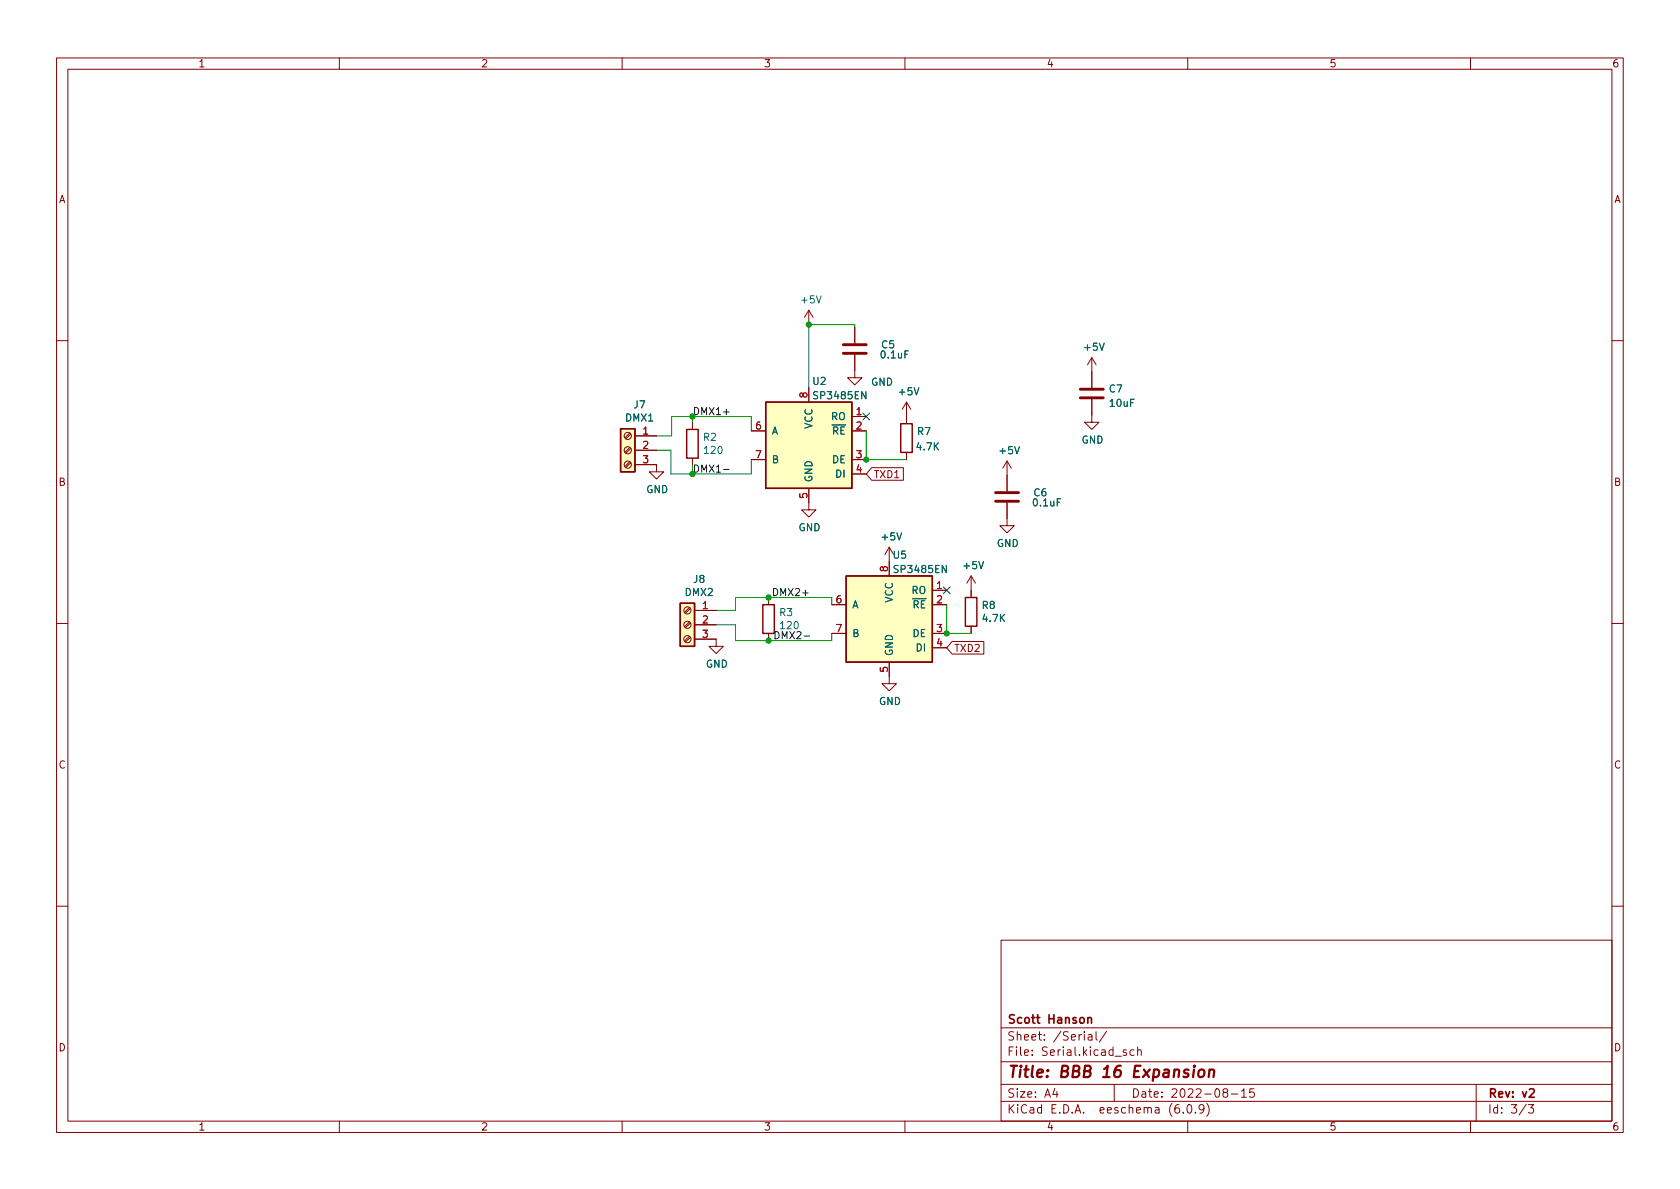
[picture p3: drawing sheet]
<svg xmlns="http://www.w3.org/2000/svg" width="297mm" height="210mm" viewBox="0 0 297 210" stroke-linecap="round" stroke-linejoin="round" font-family="sans-serif">
<g fill="none" stroke="#840000" stroke-width=".18">
<path d="M10 10.2h277v190.1h-277zM12 12.2h273v186.1h-273zM60 10.2v2M110 10.2v2M160 10.2v2M210 10.2v2M260 10.2v2M143 54.9l-.8 1.2M143 54.9v2.5M143 54.9l.8 1.2M151.1 57.9v2.8M10 60.2h2"/>
<path d="M111.4 79.1l-.9 .9M111.4 76.6l-.9 .8M111.5 79.3l-.8 .8M111.5 76.8l-.8 .8M112.3 77.1h3.8M112.3 79.6h3.8M122.4 74.7v1.2M132.8 76.2h2.6M143 68.6v2.5M150.6 73.7h2.6M150.6 76.2h2.6M151.1 62.7v4.1h1.3l-1.3 1.3-1.2-1.3h1.2"/>
<path d="M160.3 71.1l-.8 1.3M160.3 71.1v3.8M160.3 71.1l.7 1.3M193 70.6v4.1h1.3l-1.3 1.2-1.2-1.2h1.2M193 63.2l-.7 1.3M193 63.2v5.4M193 63.2l.8 1.3M285 60.2h2M111.4 81.7l-.9 .8M111.5 81.8l-.8 .9M112.3 82.2h3.8v1.2h1.2l-1.2 1.3-1.3-1.3h1.3M122.4 81v1.3"/>
<path d="M132.8 81.3h2.6M143 86.4v3.8h1.3l-1.3 1.2-1.3-1.2h1.3M150.6 81.3h2.6M150.6 83.8h2.6M154.1 82.7h5.6v2.2h-5.6l-.9-1.1zM157.2 96.8l-.7 1.2M157.2 96.8v5M157.2 96.8l.8 1.2M160.3 80v1.3M178.1 88.9v4.1h1.2l-1.2 1.2-1.3-1.2h1.3M178.1 81.5v5.4M178.1 81.5l-.8 1.3"/>
<path d="M178.1 81.5l.7 1.3M10 110.2h2M121.9 112.5l-.9 .9M121.9 110l-.9 .8M121.9 107.4l-.9 .9M122.1 112.7l-.9 .8M122.1 110.2l-.9 .8M122.1 107.6l-.9 .9M122.8 113h3.8v1.3h1.3l-1.3 1.3-1.3-1.3h1.3M122.8 107.9h3.8M122.8 110.5h3.8M135.9 105.7v1.2"/>
<path d="M135.9 112v1.3M147.1 106.9h2.5M147.1 112h2.5M157.2 117.1v3.8h1.3l-1.3 1.3-1.2-1.3h1.2M164.8 104.4h2.6M164.8 106.9h2.6M164.8 112h2.6M164.8 114.5h2.6M168.3 113.4h5.6v2.3h-5.6l-.9-1.2zM171.7 101.8v3.9M171.7 110.7v1.3M171.7 101.8l-.8 1.3"/>
<path d="M171.7 101.8l.8 1.3M285 110.2h2M10 160.2h2M177 166.3h108v32h-108zM285 160.2h2M60 198.3v2M110 198.3v2M160 198.3v2M177 194.8h108M177 191.8h108M177 187.8h108M177 181.8h108"/>
<path d="M186.5 192.5l-.4 1h1M186.9 193v1M192.4 183h.6l.1 .9M193.1 183.3l-.5 .1a.29 .29 0 0 0-.2 .2 .29 .29 0 0 0 .2 .3h.5M193.8 182.4v1.3l.2 .2M195.6 182.4l-1.2 1.9M197 191.8v3M199.1 185.7l-.3-.1-.2 .2v.3l.5 .1v.4h-.5M200.5 185.7l-.4-.1-.3 .3v.4l.1 .3h.6M201.1 185.8l.3-.2 .3 .1 .1 .9M201.1 185.1v1.5M208.4 195.3a.59 .59 0 0 0-.7 .7v.5l.2 .3h.4l.2-.1 .1-.5-.2-.2-.4-.1-.3 .3"/>
<path d="M209.2 196.7v.1M210 198.3v2M210.1 195.4l.1-.1a.81 .81 0 0 1 .6 .7 .81 .81 0 0 1-.3 .8h-.1a.81 .81 0 0 1-.6-.6 .81 .81 0 0 1 .3-.8zM211.4 196.7v.1M212.9 196l-.3 .3-.5-.1-.1-.2 .1-.6 .5-.1 .2 .2a.99 .99 0 0 1-.4 1.3h-.3M213.4 195.1a1.72 1.72 0 0 1 0 2.3M216.5 193.2l-.3-.3 .1-.2 .2-.2 .4 .1 .2 .2-.1 .2-.6 .2-.2 .3 .1 .4 .2 .1h.4l.2-.3-.1-.4-.2-.1M217.7 193.5h1.2M219.5 193l.4-.5v1.5M219.5 194h.9M221.7 192.5h-.7l-.1 .7 .2-.1 .5 .1 .2 .2-.1 .5-.2 .1-.6-.1M260 198.3v2"/>
<path d="M261 191.8v6.5M269.9 195.3l-1.3 1.9M270.2 195.3h1l-.6 .6 .5 .1v.7l-.2 .1h-.5l-.2-.1"/>
<circle cx="111" cy="77.1" r=".63"/>
<circle cx="111" cy="79.6" r=".63"/>
<circle cx="111" cy="82.2" r=".63"/>
<circle cx="121.5" cy="113" r=".63"/>
<circle cx="121.5" cy="110.5" r=".63"/>
<circle cx="121.5" cy="107.9" r=".63"/>
</g>
<path d="M192.3 179.9v1M192.3 180.1l.3-.2 .3 .1 .1 .9M270.4 192.7l.6-.2 .2 .2 .1 .3-1 1h1" fill="none" stroke="#840000" stroke-width=".3"/>
<path d="M211.2 188.5l-.1 .1 .1 .1 .1-.1-.1-.1v.2M212 189.3a.52 .52 0 0 1 .6-.2 .52 .52 0 0 1 .4 .4l-.1 .6a.55 .55 0 0 1-.5 .4 .55 .55 0 0 1-.6-.4zM213.8 189.3a.49 .49 0 0 1 .9 .1l-.1 1.1M213.9 189.1l-.2 1.4" fill="none" stroke="#840000" stroke-width=".4"/>
<g fill="#ffffc2" stroke="#ffffc2" stroke-width=".18">
<path d="M135.4 71.1h15.2v15.3h-15.2z"/>
<path d="M109.7 75.8h2.6v7.6h-2.6z"/>
<path d="M149.6 101.8h15.2v15.3h-15.2z"/>
<path d="M120.3 106.7h2.5v7.6h-2.5z"/>
</g>
<path d="M109.7 75.8h2.6v7.6h-2.6zM121.4 75.9h2v5.1h-2zM135.4 71.1h15.2v15.3h-15.2zM159.3 74.9h2v5.1h-2zM120.3 106.7h2.5v7.6h-2.5zM134.9 106.9h2v5.1h-2zM149.6 101.8h15.2v15.3h-15.2zM170.7 105.7h2v5h-2z" fill="none" stroke="#840000" stroke-width=".25"/>
<path d="M149.1 62.5h4.1M149.1 61h4.1M191 70.4h4.1M191 68.8h4.1M176 88.6h4.1M176 87.1h4.1" fill="none" stroke="#840000" stroke-width=".51"/>
<path d="M127.9 83h1M142.2 112.5h.9" fill="none" stroke="#0f0f0f" stroke-width=".18"/>
<path d="M151.1 57.9v-.5h-8.1v11.2M116.1 79.6h2.5v4.2h14.2v-2.5M122.4 73.7v1M132.8 76.2v-2.5h-14.1v3.4h-2.6M153.2 76.2v5.1h7.1M126.6 110.5h3.4v2.8h17.1v-1.3M147.1 106.9v-1.2h-17.1v2.2h-3.4M167.4 106.9v5.1h4.3" fill="none" stroke="#009600" stroke-width=".18"/>
<path d="M152.6 73l1.2 1.3M153.8 73l-1.2 1.3M166.8 103.8l1.2 1.2M168 103.8l-1.2 1.2" fill="none" stroke="#000084" stroke-width=".18"/>
<g fill="#009600" stroke="#009600" stroke-width=".18">
<circle cx="122.4" cy="83.8" r=".46"/>
<circle cx="143" cy="57.4" r=".46"/>
<circle cx="122.4" cy="73.7" r=".46"/>
<circle cx="153.2" cy="81.3" r=".46"/>
<circle cx="135.9" cy="105.7" r=".46"/>
<circle cx="135.9" cy="113.3" r=".46"/>
<circle cx="167.4" cy="112" r=".46"/>
</g>
<text font-size="2.8" fill="#840000" x="178" y="190.6">Title: BBB 16 Expansion</text>
<g font-size="2.1" fill="#840000">
<text x="178" y="184">Sheet: /Serial/</text>
<text x="178" y="181">Scott Hanson</text>
<text x="178" y="186.7">File: Serial.kicad_sch</text>
<text x="178" y="196.9">KiCad E.D.A. eeschema (6.0.9)</text>
<text x="178" y="194.1">Size: A4</text>
<text x="200" y="194.1">Date: 2022-08-15</text>
<text x="263" y="194.1">Rev: v2</text>
<text x="263" y="196.9">Id: 3/3</text>
</g>
<g font-size="1.8" fill="#840000">
<text x="35" y="11.9">1</text>
<text x="85" y="11.9">2</text>
<text x="135" y="11.9">3</text>
<text x="185" y="11.9">4</text>
<text x="235" y="11.9">5</text>
<text x="285" y="11.9">6</text>
<text x="10.3" y="35.9">A</text>
<text x="285.3" y="35.9">A</text>
<text x="10.3" y="85.9">B</text>
<text x="154.4" y="84.5">TXD1</text>
<text x="285.3" y="85.9">B</text>
<text x="168.7" y="115.3">TXD2</text>
<text x="10.3" y="135.9">C</text>
<text x="285.3" y="135.9">C</text>
<text x="10.3" y="185.9">D</text>
<text x="285.3" y="185.9">D</text>
<text x="35" y="199.9">1</text>
<text x="85" y="199.9">2</text>
<text x="135" y="199.9">3</text>
<text x="185" y="199.9">4</text>
<text x="235" y="199.9">5</text>
<text x="285" y="199.9">6</text>
</g>
<g font-size="1.8" fill="#006464">
<text x="141.8" y="53.6">+5V</text>
<text x="155.8" y="63.4">0.1uF</text>
<text x="155.9" y="61.6">C5</text>
<text x="191.8" y="62">+5V</text>
<text x="143.7" y="68">U2</text>
<text x="144.1" y="70.6">SP3485EN</text>
<text x="154" y="68.2">GND</text>
<text x="159.1" y="69.9">+5V</text>
<text x="196.1" y="69.4">C7</text>
<text x="196.3" y="71.9">10uF</text>
<text x="110.6" y="74.5">DMX1</text>
<text x="112.1" y="72.2">J7</text>
<text x="124.4" y="77.9">R2</text>
<text x="136.4" y="76.8">A</text>
<text x="143.6" y="75.9" transform="rotate(-90 143.6 75.9)">VCC</text>
<text x="145.8" y="76.8">~{RE}</text>
<text x="147" y="74.3">RO</text>
<text x="162.2" y="76.9">R7</text>
<text x="124.6" y="80.3">120</text>
<text x="136.4" y="81.9">B</text>
<text x="147.1" y="81.9">DE</text>
<text x="162.2" y="79.6">4.7K</text>
<text x="176.8" y="80.3">+5V</text>
<text x="191.2" y="78.4">GND</text>
<text x="114.2" y="87.2">GND</text>
<text x="143.6" y="85.3" transform="rotate(-90 143.6 85.3)">GND</text>
<text x="147.8" y="84.4">DI</text>
<text x="182.8" y="89.5">0.1uF</text>
<text x="182.8" y="87.8">C6</text>
<text x="141.2" y="93.9">GND</text>
<text x="156" y="95.5">+5V</text>
<text x="158" y="98.8">U5</text>
<text x="158.3" y="101.3">SP3485EN</text>
<text x="170.5" y="100.6">+5V</text>
<text x="176.2" y="96.7">GND</text>
<text x="121.2" y="105.4">DMX2</text>
<text x="122.6" y="103.1">J8</text>
<text x="150.6" y="107.6">A</text>
<text x="157.9" y="106.6" transform="rotate(-90 157.9 106.6)">VCC</text>
<text x="160" y="107.6">~{RE}</text>
<text x="161.2" y="105">RO</text>
<text x="173.7" y="107.7">R8</text>
<text x="137.9" y="108.9">R3</text>
<text x="138.1" y="111.2">120</text>
<text x="150.6" y="112.6">B</text>
<text x="161.4" y="112.6">DE</text>
<text x="173.8" y="110">4.7K</text>
<text x="124.8" y="118.1">GND</text>
<text x="157.9" y="116.1" transform="rotate(-90 157.9 116.1)">GND</text>
<text x="162.1" y="115.2">DI</text>
<text x="155.4" y="124.7">GND</text>
</g>
<g font-size="1.8" fill="#a90000">
<text x="142.7" y="70.3" transform="rotate(-90 142.7 70.3)">8</text>
<text x="113.7" y="76.8">1</text>
<text x="133.6" y="75.9">6</text>
<text x="151.4" y="73.4">1</text>
<text x="151.4" y="75.9">2</text>
<text x="113.7" y="79.4">2</text>
<text x="113.7" y="81.9">3</text>
<text x="133.6" y="81">7</text>
<text x="151.4" y="81">3</text>
<text x="151.4" y="83.6">4</text>
<text x="142.7" y="88.1" transform="rotate(-90 142.7 88.1)">5</text>
<text x="157" y="101.1" transform="rotate(-90 157 101.1)">8</text>
<text x="124.2" y="107.7">1</text>
<text x="147.8" y="106.7">6</text>
<text x="165.6" y="104.1">1</text>
<text x="165.6" y="106.7">2</text>
<text x="124.2" y="110.2">2</text>
<text x="124.2" y="112.8">3</text>
<text x="147.8" y="111.8">7</text>
<text x="165.6" y="111.8">3</text>
<text x="157" y="118.9" transform="rotate(-90 157 118.9)">5</text>
<text x="165.6" y="114.3">4</text>
</g>
<g font-size="1.8" fill="#0f0f0f">
<text x="122.4" y="73.4">DMX1+</text>
<text x="136.4" y="105.4">DMX2+</text>
<text x="136.7" y="113">DMX2-</text>
</g>
<text font-size="1.8" fill="#009600" x="122.4" y="83.6">DMX1-</text>
</svg>
